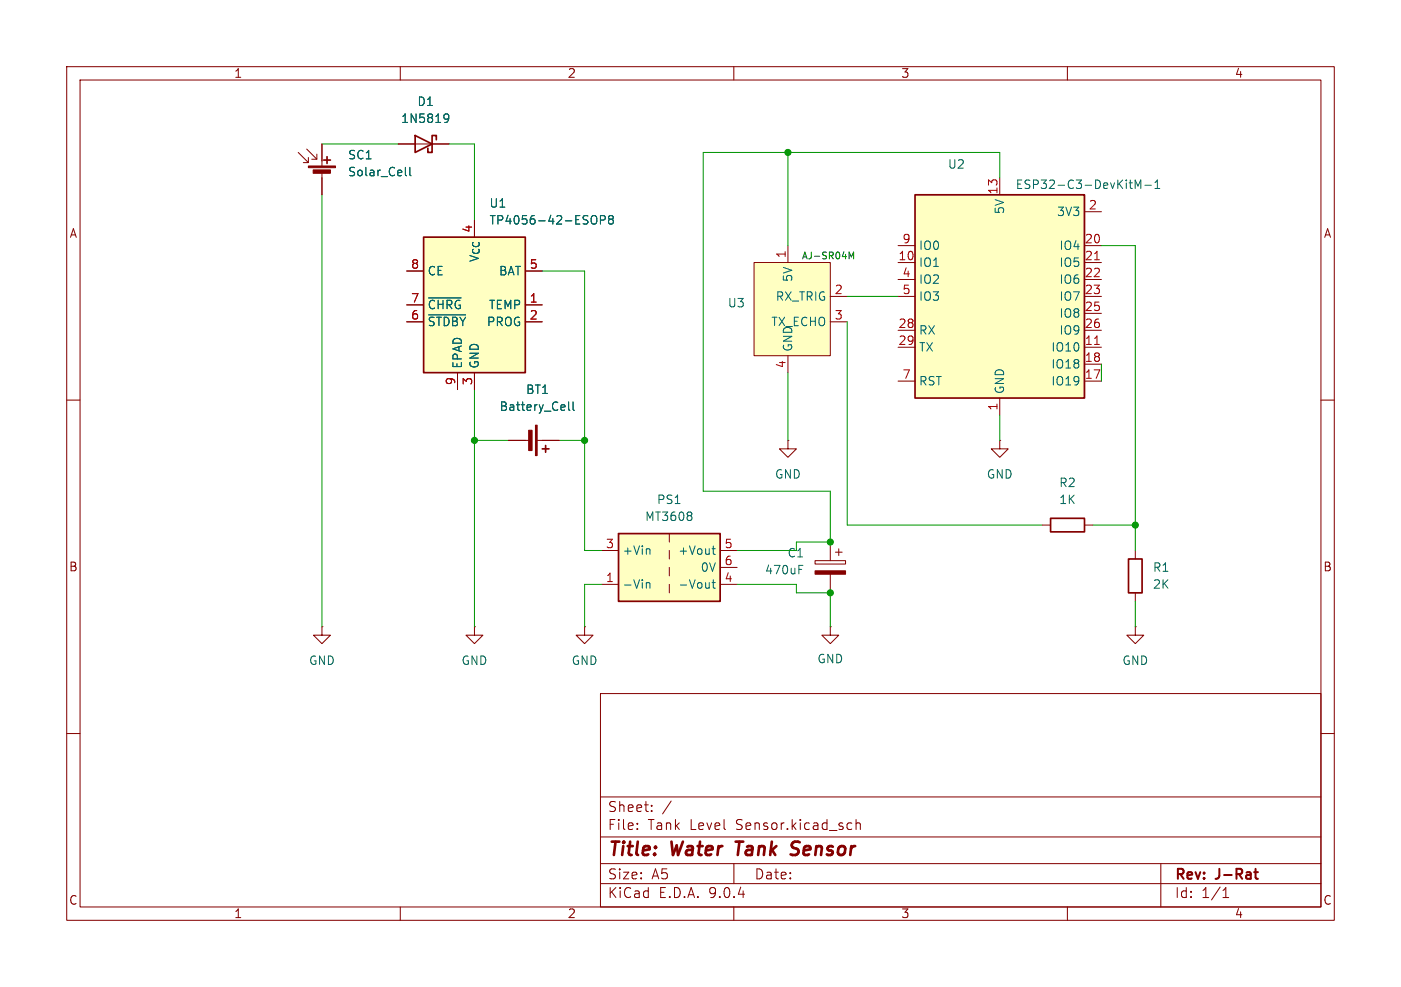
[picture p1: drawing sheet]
<svg xmlns="http://www.w3.org/2000/svg" width="210mm" height="148mm" viewBox="0 0 210 148" stroke-linecap="round" stroke-linejoin="round" font-family="sans-serif">
<g fill="none" stroke="#840000" stroke-width=".15">
<path d="M10 10h190v128h-190zM12 12h186v124h-186zM60 10v2M110 10v2M160 10v2M10 60h2M118.1 66v1.3h1.3l-1.3 1.3-1.3-1.3h1.3M118.1 66h.1M149.9 66v1.3h1.2l-1.2 1.3-1.3-1.3h1.3M149.9 66h.1M156.2 78.7h1.3M162.6 78.7h1.2"/>
<path d="M198 60h2M124.5 94v1.3h1.2l-1.2 1.2-1.3-1.2h1.3M124.5 94h.1M170.2 94v1.3h1.2l-1.2 1.2-1.3-1.2h1.3M170.2 94h.1M170.2 82.6v1.2M170.2 88.9v1.3M10 110h2M90 104h108v32h-108zM90 119.5h108M198 110h2M60 136v2"/>
<path d="M90 132.5h108M90 129.5h108M90 125.5h108M95.5 124.2v.2M95.5 123.5v.1M97.7 121.5v.2M97.7 120.8v.1M100.6 120.1l-1.3 1.9M110 136v2M110 129.5v3M127.5 123.4l.2 .1M127.7 124.3l-.2 .1"/>
<path d="M128.3 122.9v1.5M128.3 123.5a.37 .37 0 0 1 .7 .1v.8M160 136v2M174 129.5v6.5M183.3 134.6h.9M183.3 133.5l.5-.4v1.5"/>
</g>
<path d="M188 130.8h.6M188.3 131.7l.3 .1" fill="none" stroke="#840000" stroke-width=".3"/>
<path d="M110.3 126.2h1.1M110.8 126.2l-.2 2M118.8 127.1l.8 .3M119.6 128l-.3 .2h-.5M119.6 126.2l-.7 .1" fill="none" stroke="#840000" stroke-width=".4"/>
<path d="M157.5 77.7h5.1v2.1h-5.1zM169.2 83.8h2v5.1h-2z" fill="none" stroke="#840000" stroke-width=".25"/>
<path d="M137.2 29.2h25.4v30.5h-25.4z" fill="#ffffc2"/>
<path d="M62.2 20.3l2.6 1.3-2.6 1.3zM65.4 21v-.7h-.6v2.6h-.7v-.7M137.2 29.2h25.4v30.5h-25.4z" fill="none" stroke="#840000" stroke-width=".25"/>
<g fill="none" stroke="#840000" stroke-width=".15">
<path d="M59.7 21.6h7.6M134.6 36.8h2.6M134.6 39.4h2.6M149.9 26.7v2.5M162.6 36.8h2.5M162.6 39.4h2.5M162.6 31.8h2.5M134.6 41.9h2.6M134.6 44.5h2.6M134.6 49.5h2.6M134.6 52.1h2.6M134.6 57.2h2.6"/>
<path d="M149.9 59.7v2.5M162.6 41.9h2.5M162.6 44.5h2.5M162.6 49.5h2.5M162.6 52.1h2.5M162.6 57.2h2.5M162.6 47h2.5M162.6 54.6h2.5"/>
</g>
<path d="M164.1 39h.7M164.1 51.7h.7" fill="none" stroke="#a90000" stroke-width=".15"/>
<path d="M66.7 17.2l.3-.1 .2 .1a.84 .84 0 0 1-.3 1.2h-.2M67.3 17.6l-.3 .3-.3-.1M169.3 27.4h.4M169.6 28.3h.1M170.2 28.3v-1.3l.4 .9 .4-.9v1.3M171.6 27.8h1M173.1 28.3h.7M173.1 27.4l.4-.4v1.3" fill="none" stroke="#006464" stroke-width=".15"/>
<path d="M113 39.4h11.5v13.9h-11.5z" fill="#ffffc2"/>
<path d="M113 39.4h11.5v13.9h-11.5zM118.1 36.8v2.6M118.1 53.3v2.6M124.5 44.5h2.5M124.5 48.3h2.5M122.2 84.1h4.5v.5h-4.5zM124.5 81.3v2.8M124.5 86.1v2.8M125.2 82.8h1M125.7 82.3v1" fill="none" stroke="#840000" stroke-width=".15"/>
<path d="M126.3 38.5h.6M127.3 38.8v-1l.3 .7 .4-.7v1" fill="none" stroke="#004800" stroke-width=".15"/>
<path d="M122.2 85.6h4.5v.5h-4.5z" fill="#840000" stroke="#840000" stroke-width=".15"/>
<path d="M119.8 85.4h.4M119.8 84.8h.6" fill="none" stroke="#006464" stroke-width=".15"/>
<path d="M92.7 80h15.2v10.2h-15.2z" fill="#ffffc2"/>
<path d="M81.3 67.3h1M81.8 66.8v1M92.7 80h15.2v10.2h-15.2z" fill="none" stroke="#840000" stroke-width=".25"/>
<path d="M76.2 66h3.3M80.5 66h3.3M90.2 82.6h2.5M90.2 87.6h2.5M100.3 80v1.3M100.3 82.6v1.2M100.3 85.1v1.3M100.3 87.6v1.3M107.9 82.6h2.6M107.9 87.6h2.6M107.9 85.1h2.6" fill="none" stroke="#840000" stroke-width=".15"/>
<path d="M85.2 60.3v1.1l.2 .1M85.9 60.3v1.1l.2 .1M103.6 76.8l.1 .2-.1 .3M103.6 77.4l.1 .2-.1 .4M96.9 87.5l.2-.1h.3v.8M96.9 87.4v.8M97.2 82.3l.2 .2v.6M106.7 87.4h.5M106.7 82.3h.5M106.9 81.9v1l.3 .2M106.9 86.9v1.1l.3 .2" fill="none" stroke="#006464" stroke-width=".15"/>
<g fill="#840000" stroke="#840000" stroke-width=".15">
<path d="M80.3 63.8h.2v4.5h-.2z"/>
<path d="M79.2 64.5h.6v3.1h-.6z"/>
</g>
<path d="M63.5 35.6h15.2v20.3h-15.2z" fill="#ffffc2"/>
<path d="M48.5 24h1M49 23.5v1M63.5 35.6h15.2v20.3h-15.2z" fill="none" stroke="#840000" stroke-width=".25"/>
<g fill="none" stroke="#840000" stroke-width=".15">
<path d="M44.7 22.9l1.5 1.5M46 22.4l1.5 1.5M46.2 23.6v.8h-.7M47.5 23.1v.8h-.8M48.3 21.6v3.3M48.3 25.9v3.3M59.7 21.6h2.5M64.8 21.6h2.5M61 40.6h2.5M61 45.7h2.5M61 48.3h2.5M68.6 55.9v2.5"/>
<path d="M71.1 55.9v2.5M78.7 40.6h2.6M78.7 45.7h2.6M78.7 48.3h2.6M76.2 66h2.5M81.3 66h2.5M48.3 94v1.3h1.2l-1.2 1.2-1.3-1.2h1.3M48.3 94h.1M71.1 94v1.3h1.3l-1.3 1.2-1.3-1.2h1.3M71.1 94h.1M87.6 94v1.3h1.3l-1.3 1.2-1.2-1.2h1.2M87.6 94h.1"/>
</g>
<g fill="none" stroke="#006464" stroke-width=".15">
<path d="M66.7 17.2l.3-.1 .2 .1a.84 .84 0 0 1-.3 1.2h-.2M67.3 17.6l-.3 .3-.3-.1M60.8 25.1v1.1l.2 .2M61.4 25.1v1.1l.2 .2M88.9 32.3a.43 .43 0 0 1 .6 .5v.4a.43 .43 0 0 1-.6 .4M90 33l.6-.1 .1-.1v-.3l-.2-.2h-.5v1.3M91.5 32.9l-.3-.3 .3-.3h.2l.2 .3-.2 .3M91.5 32.9l-.3 .2 .1 .4 .2 .1 .3-.1 .1-.1v-.3l-.2-.2M91.5 32.9h.2M64.2 44.7h4.9M64.2 47.2h5.6M85.2 60.3v1.1l.2 .1"/>
<path d="M85.9 60.3v1.1l.2 .1"/>
</g>
<g fill="#840000" stroke="#840000" stroke-width=".15">
<path d="M46.2 24.9h4.1v.2h-4.1z"/>
<path d="M46.9 25.5h2.6v.5h-2.6z"/>
</g>
<g fill="none" stroke="#009600" stroke-width=".15">
<path d="M48.3 29.2v64.8M48.3 21.6h11.4M67.3 21.6h3.8v11.4M118.1 22.9v13.9M149.9 26.7v-3.8h-44.5v50.8h19.1v7.6h-5.1v1.3h-8.9M165.1 36.8h5.1v45.8M71.1 58.4v35.6M81.3 40.6h6.3v42h2.6M118.1 55.9v10.1M127 48.3v30.4h29.2M127 44.5h7.6M165.1 54.6v2.6"/>
<path d="M71.1 66h5.1M83.8 66h3.8M149.9 62.2v3.8M163.8 78.7h6.4M90.2 87.6h-2.6v6.4M110.5 87.6h8.9v1.3h5.1v5.1M170.2 90.2v3.8"/>
</g>
<g fill="#009600" stroke="#009600" stroke-width=".15">
<circle cx="124.5" cy="81.3" r=".46"/>
<circle cx="124.5" cy="88.9" r=".46"/>
<circle cx="170.2" cy="78.7" r=".46"/>
<circle cx="71.1" cy="66" r=".46"/>
<circle cx="87.6" cy="66" r=".46"/>
<circle cx="118.1" cy="22.9" r=".46"/>
</g>
<g font-size="2.8" fill="#840000">
<text x="91" y="128.9">Title:</text>
<text x="100.7" y="128.9">Water</text>
<text x="111.2" y="128.9">Tank</text>
<text x="120.3" y="128.9">Sensor</text>
</g>
<g font-size="2.1" fill="#840000">
<text x="91" y="124.7">File:</text>
<text x="91" y="122">Sheet:</text>
<text x="97.1" y="124.7">Tank</text>
<text x="103.5" y="124.7">Level</text>
<text x="110.5" y="124.7">Sensor.kicad_sch</text>
<text x="91" y="134.9">KiCad</text>
<text x="91" y="132.1">Size:</text>
<text x="97.7" y="132.1">A5</text>
<text x="98.7" y="134.9">E.D.A.</text>
<text x="106.3" y="134.9">9.0.4</text>
<text x="113" y="132.1">Date:</text>
<text x="176" y="132.3">Rev:</text>
<text x="176" y="134.9">Id:</text>
<text x="180.1" y="134.9">1/1</text>
<text x="182.4" y="132.3">J-Rat</text>
</g>
<g font-size="1.8" fill="#840000">
<text x="35" y="11.9">1</text>
<text x="85" y="11.9">2</text>
<text x="135" y="11.9">3</text>
<text x="185" y="11.9">4</text>
<text x="10.3" y="35.9">A</text>
<text x="198.4" y="35.9">A</text>
<text x="10.3" y="85.9">B</text>
<text x="198.3" y="85.9">B</text>
<text x="10.3" y="135.9">C</text>
<text x="35" y="137.9">1</text>
<text x="85" y="137.9">2</text>
<text x="135" y="137.9">3</text>
<text x="185" y="137.9">4</text>
<text x="198.3" y="135.9">C</text>
</g>
<g font-size="1.8" fill="#006464">
<text x="62.5" y="16.1">D1</text>
<text x="60" y="18.6">1N5819</text>
<text x="52.1" y="26.6">Solar_Cell</text>
<text x="52.1" y="24.1">SC1</text>
<text x="142" y="25.5">U2</text>
<text x="152.2" y="28.5">ESP32-C3-DevKitM-1</text>
<text x="73.3" y="33.9">TP4056-42-ESOP8</text>
<text x="73.3" y="31.3">U1</text>
<text x="150.7" y="32.2" transform="rotate(-90 150.7 32.2)">5V</text>
<text x="158.3" y="32.6">3V3</text>
<text x="64" y="41.5">CE</text>
<text x="72" y="39.4" transform="rotate(-90 72 39.4)">V_{CC}</text>
<text x="74.7" y="41.5">BAT</text>
<text x="137.7" y="37.7">IO0</text>
<text x="137.7" y="40.2">IO1</text>
<text x="158.7" y="37.7">IO4</text>
<text x="158.7" y="40.2">IO5</text>
<text x="64" y="46.6">~{CHRG}</text>
<text x="73.2" y="46.6">TEMP</text>
<text x="109" y="46.3">U3</text>
<text x="116.2" y="45.3">RX_TRIG</text>
<text x="119" y="42.4" transform="rotate(-90 119 42.4)">5V</text>
<text x="137.7" y="42.8">IO2</text>
<text x="137.7" y="45.3">IO3</text>
<text x="158.7" y="42.8">IO6</text>
<text x="158.7" y="45.3">IO7</text>
<text x="158.7" y="47.9">IO8</text>
<text x="64" y="49.1">~{STDBY} PROG</text>
<text x="115.5" y="49.1">TX_ECHO</text>
<text x="119" y="52.8" transform="rotate(-90 119 52.8)">GND</text>
<text x="137.7" y="50.4">RX</text>
<text x="137.7" y="52.9">TX</text>
<text x="157.5" y="52.9">IO10</text>
<text x="158.7" y="50.4">IO9</text>
<text x="69.4" y="55.4" transform="rotate(-90 69.4 55.4)">EPAD</text>
<text x="72" y="55.4" transform="rotate(-90 72 55.4)">GND</text>
<text x="78.8" y="59.3">BT1</text>
<text x="137.7" y="58">RST</text>
<text x="150.7" y="59.2" transform="rotate(-90 150.7 59.2)">GND</text>
<text x="157.5" y="55.5">IO18</text>
<text x="157.5" y="58">IO19</text>
<text x="74.8" y="61.8">Battery_Cell</text>
<text x="116.1" y="72">GND</text>
<text x="147.8" y="72">GND</text>
<text x="98.4" y="75.8">PS1</text>
<text x="158.7" y="73.3">R2</text>
<text x="158.7" y="75.8">1K</text>
<text x="93.2" y="83.4">+Vin</text>
<text x="96.6" y="78.3">MT3608</text>
<text x="101.6" y="83.4">+Vout</text>
<text x="118" y="83.8">C1</text>
<text x="93.2" y="88.5">-Vin</text>
<text x="101.6" y="88.5">-Vout</text>
<text x="104.9" y="86">0V</text>
<text x="114.6" y="86.3">470uF</text>
<text x="172.7" y="86">R1</text>
<text x="172.7" y="88.5">2K</text>
<text x="46.2" y="99.9">GND</text>
<text x="69.1" y="99.9">GND</text>
<text x="85.6" y="99.9">GND</text>
<text x="122.4" y="99.7">GND</text>
<text x="168.1" y="99.9">GND</text>
</g>
<g font-size="1.8" fill="#a90000">
<text x="149.6" y="29.3" transform="rotate(-90 149.6 29.3)">13</text>
<text x="70.9" y="35" transform="rotate(-90 70.9 35)">4</text>
<text x="163.1" y="31.5">2</text>
<text x="61.5" y="40.4">8</text>
<text x="79.3" y="40.4">5</text>
<text x="117.9" y="38.8" transform="rotate(-90 117.9 38.8)">1</text>
<text x="134.6" y="39.1">10</text>
<text x="135.2" y="36.6">9</text>
<text x="135.2" y="41.7">4</text>
<text x="162.5" y="36.6">20</text>
<text x="162.5" y="39.1">21</text>
<text x="162.5" y="41.7">22</text>
<text x="61.5" y="45.5">7</text>
<text x="79.3" y="45.5">1</text>
<text x="125" y="44.2">2</text>
<text x="135.2" y="44.2">5</text>
<text x="162.5" y="44.2">23</text>
<text x="162.5" y="46.7">25</text>
<text x="61.5" y="48">6</text>
<text x="79.3" y="48">2</text>
<text x="125" y="48">3</text>
<text x="134.6" y="49.3">28</text>
<text x="134.6" y="51.8">29</text>
<text x="162.5" y="49.3">26</text>
<text x="162.5" y="51.8">11</text>
<text x="68.3" y="57.9" transform="rotate(-90 68.3 57.9)">9</text>
<text x="70.9" y="57.9" transform="rotate(-90 70.9 57.9)">3</text>
<text x="117.9" y="55.3" transform="rotate(-90 117.9 55.3)">4</text>
<text x="135.2" y="56.9">7</text>
<text x="162.5" y="54.4">18</text>
<text x="162.5" y="56.9">17</text>
<text x="149.6" y="61.7" transform="rotate(-90 149.6 61.7)">1</text>
<text x="90.7" y="82.3">3</text>
<text x="108.5" y="82.3">5</text>
<text x="90.7" y="87.4">1</text>
<text x="108.5" y="84.8">6</text>
<text x="108.5" y="87.4">4</text>
</g>
<text font-size="1.4" fill="#004800" x="119.7" y="39.1">AJ-SR04M</text>
</svg>
